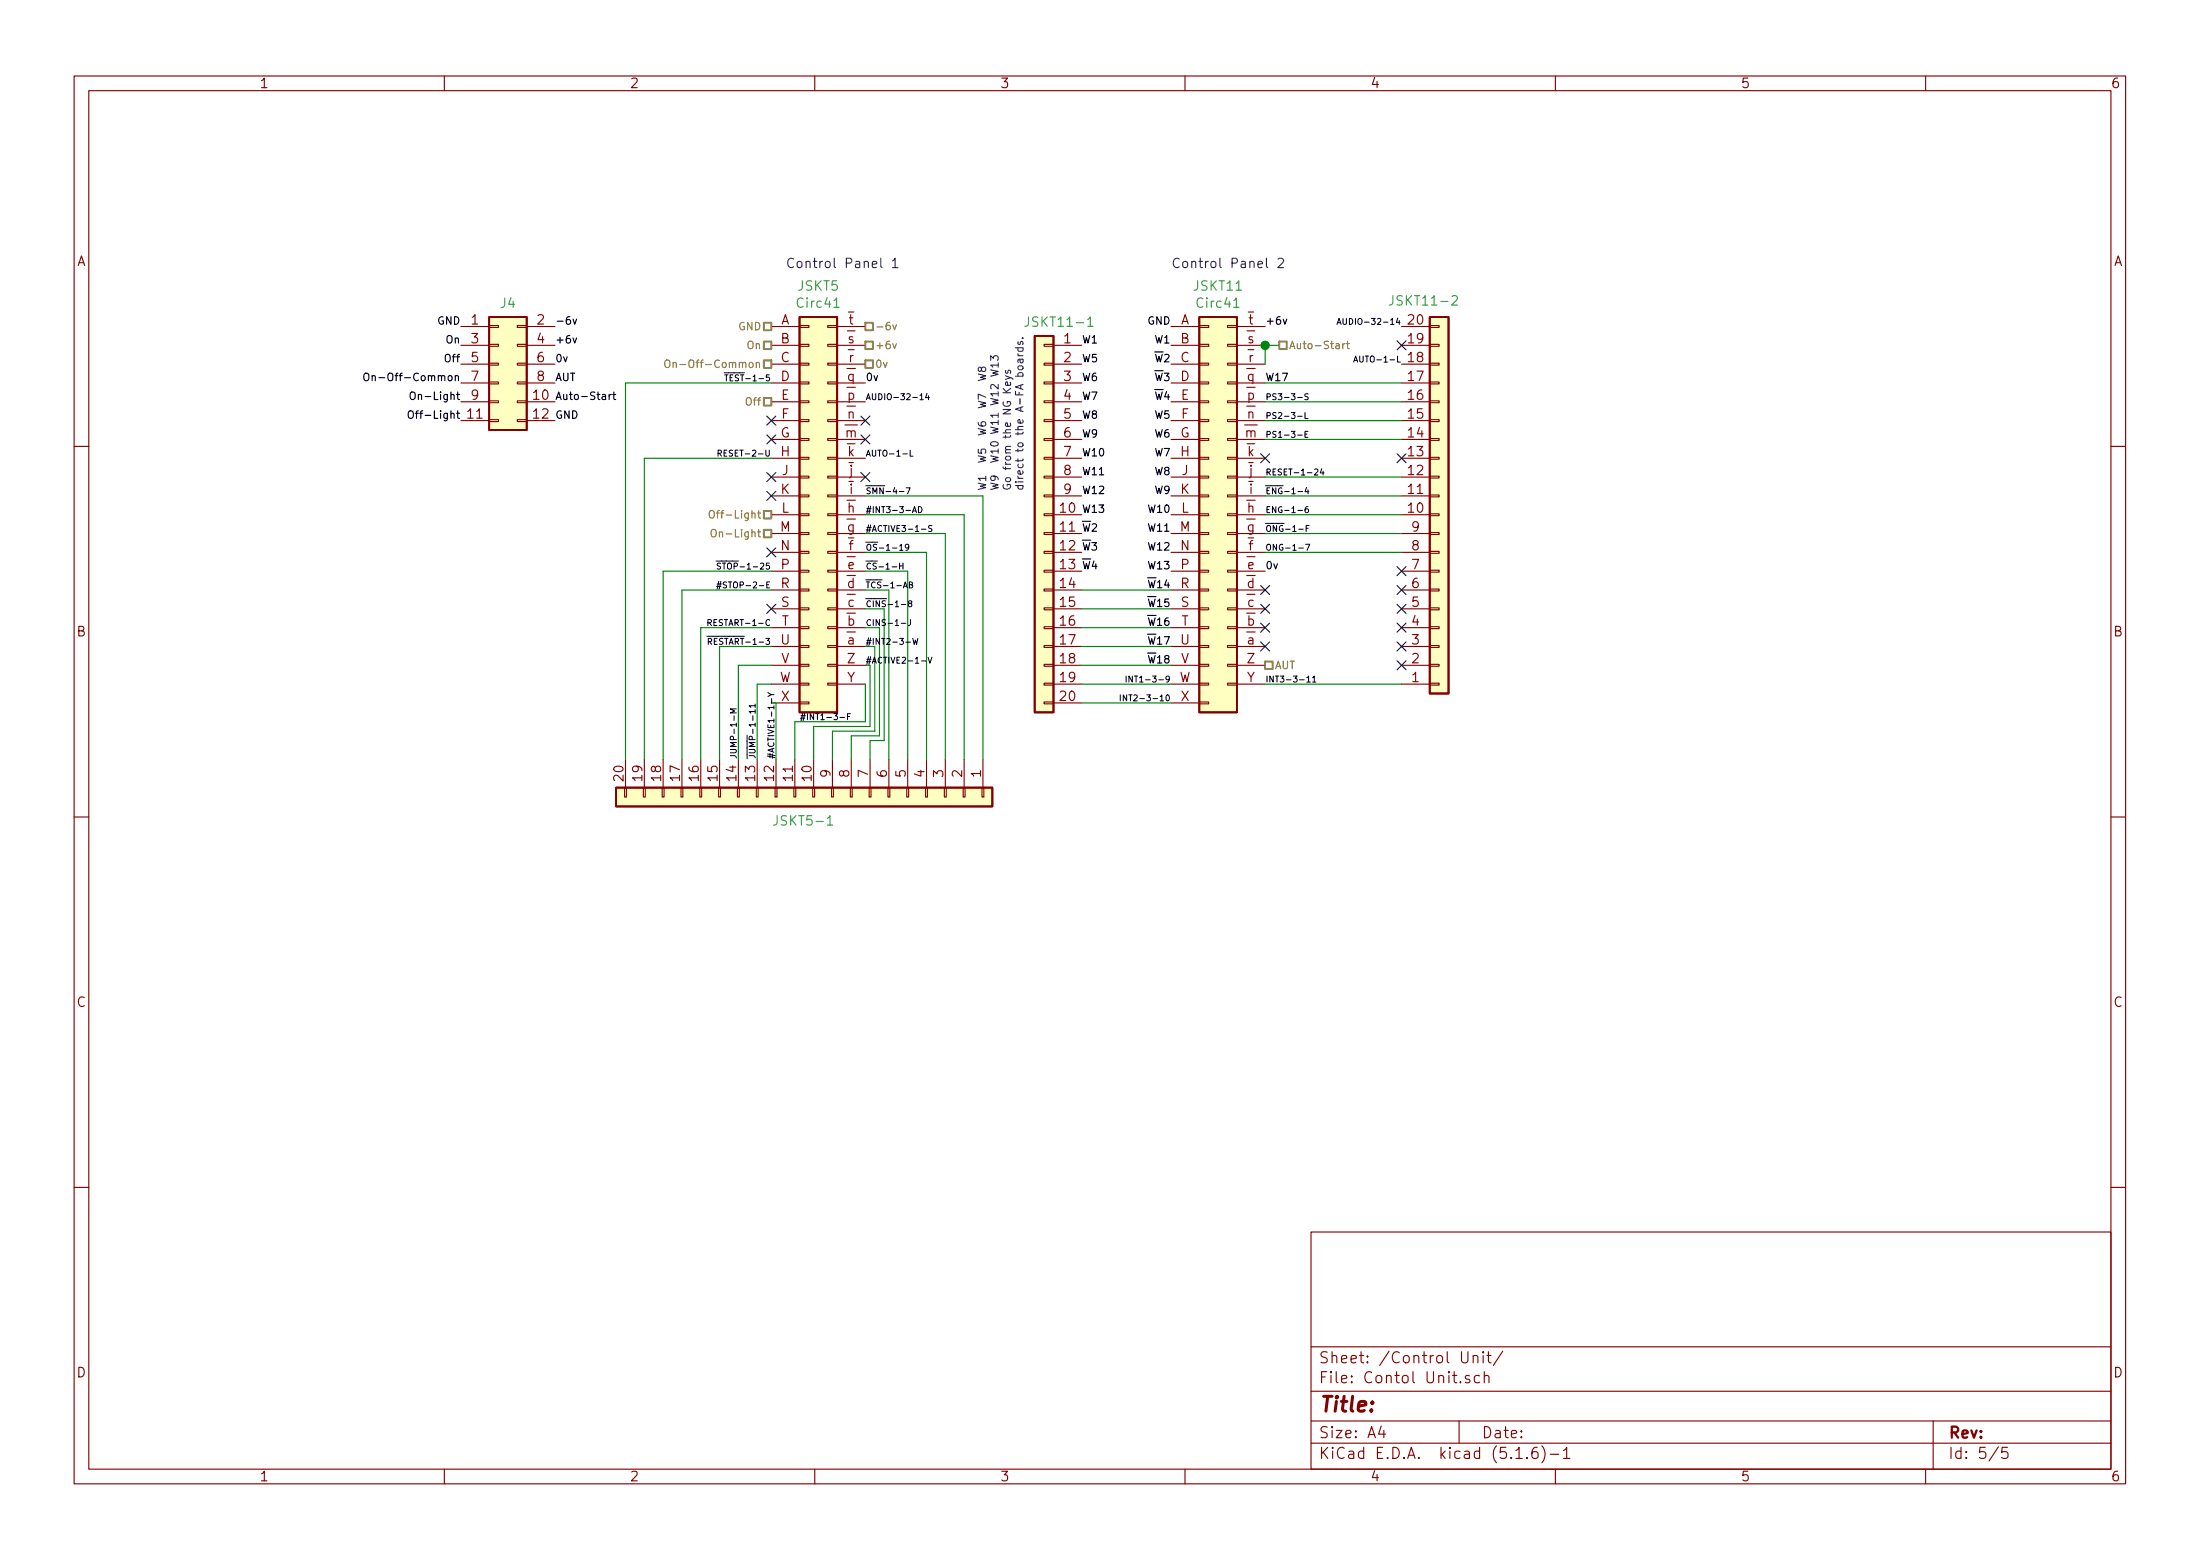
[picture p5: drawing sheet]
EESchema Schematic File Version 4
EELAYER 30 0
EELAYER END
$Descr A4 11693 8268
encoding utf-8
Sheet 5 5
Title ""
Date ""
Rev ""
Comp ""
Comment1 ""
Comment2 ""
Comment3 ""
Comment4 ""
$EndDescr
$Comp
L LSA:Circ41 JSKT5
U 1 1
P 4100 1725
F 0 "JSKT5" H 4350 1942 50  0000 C CNN
F 1 "Circ41" H 4350 1851 50  0000 C CNN
F 2 "ELLIOTT:MC41" H 4650 -275 50  0001 C CNN
F 3 "" H 4650 -275 50  0001 C CNN
	1    4100 1725
	1    0    0    -1  
$EndComp
NoConn ~ 4100 2225
NoConn ~ 4100 2325
NoConn ~ 4100 2525
NoConn ~ 4100 2625
NoConn ~ 4100 2925
NoConn ~ 4100 3225
Text Notes 4175 1425 0    50   ~ 0
Control Panel 1
NoConn ~ 4600 2225
NoConn ~ 4600 2325
NoConn ~ 4600 2525
Text Label 4600 2025 0    40   ~ 0
0v
$Comp
L LSA:Circ41 JSKT11
U 1 1
P 6225 1725
F 0 "JSKT11" H 6475 1942 50  0000 C CNN
F 1 "Circ41" H 6475 1851 50  0000 C CNN
F 2 "ELLIOTT:MC41" H 6775 -275 50  0001 C CNN
F 3 "" H 6775 -275 50  0001 C CNN
	1    6225 1725
	1    0    0    -1  
$EndComp
Text Label 6225 2225 2    40   ~ 0
W5
Text Label 6225 1725 2    40   ~ 0
GND
Text Label 6225 2325 2    40   ~ 0
W6
Text Label 6225 2425 2    40   ~ 0
W7
Text Label 6225 2525 2    40   ~ 0
W8
Text Label 6225 2625 2    40   ~ 0
W9
Text Label 6225 2725 2    40   ~ 0
W10
Text Label 6225 2825 2    40   ~ 0
W11
Text Label 6225 2925 2    40   ~ 0
W12
Text Label 6225 3025 2    40   ~ 0
W13
Text Label 6725 1725 0    40   ~ 0
+6v
Wire Wire Line
	6725 1825 6725 1925
NoConn ~ 6725 3425
NoConn ~ 6725 3325
NoConn ~ 6725 3225
NoConn ~ 6725 3125
NoConn ~ 6725 2425
Text Label 6225 1825 2    40   ~ 0
W1
Text Notes 6225 1425 0    50   ~ 0
Control Panel 2
Text Label 6225 1925 2    40   ~ 0
~W~2
Text Label 6225 2025 2    40   ~ 0
~W~3
Text Label 6225 2125 2    40   ~ 0
~W~4
Text Label 6225 3125 2    40   ~ 0
~W~14
Text Label 6225 3225 2    40   ~ 0
~W~15
Text Label 6225 3325 2    40   ~ 0
~W~16
Text Label 6225 3425 2    40   ~ 0
~W~17
Text Label 6225 3525 2    40   ~ 0
~W~18
Text Label 6725 3025 0    40   ~ 0
0v
Text Label 6725 2025 0    40   ~ 0
W17
Text HLabel 4100 1725 0    40   UnSpc ~ 0
GND
Text HLabel 4100 1825 0    40   UnSpc ~ 0
On
Text HLabel 4100 1925 0    40   UnSpc ~ 0
On-Off-Common
Text HLabel 4100 2125 0    40   UnSpc ~ 0
Off
Text HLabel 4600 1725 2    40   UnSpc ~ 0
-6v
Text HLabel 4600 1825 2    40   UnSpc ~ 0
+6v
Text HLabel 4600 1925 2    40   UnSpc ~ 0
0v
Text HLabel 4100 2725 0    40   UnSpc ~ 0
Off-Light
Text HLabel 4100 2825 0    40   UnSpc ~ 0
On-Light
Text HLabel 6725 3525 2    40   UnSpc ~ 0
AUT
$Comp
L Connector_Generic:Conn_01x20 JSKT11-1
U 1 1
P 5550 2725
F 0 "JSKT11-1" H 5468 3750 50  0000 C CNN
F 1 "~" H 5468 3751 50  0000 C CNN
F 2 "Connector_IDC:IDC-Header_2x10_P2.54mm_Vertical" H 5550 2725 50  0001 C CNN
F 3 "~" H 5550 2725 50  0001 C CNN
	1    5550 2725
	-1   0    0    -1  
$EndComp
Text HLabel 6800 1825 2    40   UnSpc ~ 0
Auto-Start
Wire Wire Line
	6800 1825 6725 1825
Connection ~ 6725 1825
Text Notes 5450 2600 1    40   ~ 0
W1  W5  W6  W7  W8\nW9  W10 W11 W12 W13\nGo from the NG Keys\ndirect to the A-FA boards.
Text Label 5750 1825 0    40   ~ 0
W1
Text Label 5750 1925 0    40   ~ 0
W5
Text Label 5750 2025 0    40   ~ 0
W6
Text Label 5750 2125 0    40   ~ 0
W7
Text Label 5750 2225 0    40   ~ 0
W8
Text Label 5750 2325 0    40   ~ 0
W9
Text Label 5750 2425 0    40   ~ 0
W10
Text Label 5750 2525 0    40   ~ 0
W11
Text Label 5750 2625 0    40   ~ 0
W12
Text Label 5750 2725 0    40   ~ 0
W13
Text Label 6225 3625 2    32   ~ 0
INT1-3-9
Text Label 6225 3725 2    32   ~ 0
INT2-3-10
Text Label 5750 2825 0    40   ~ 0
~W~2
Text Label 5750 2925 0    40   ~ 0
~W~3
Text Label 5750 3025 0    40   ~ 0
~W~4
Wire Wire Line
	5750 3125 6225 3125
Wire Wire Line
	5750 3225 6225 3225
Wire Wire Line
	5750 3425 6225 3425
Wire Wire Line
	5750 3525 6225 3525
Wire Wire Line
	6225 3625 5750 3625
Wire Wire Line
	5750 3725 6225 3725
Wire Wire Line
	5750 3325 6225 3325
$Comp
L Connector_Generic:Conn_01x20 JSKT5-1
U 1 1
P 4325 4225
F 0 "JSKT5-1" V 4450 4171 50  0000 C CNN
F 1 "~" V 4541 4171 50  0000 C CNN
F 2 "Connector_IDC:IDC-Header_2x10_P2.54mm_Vertical" H 4325 4225 50  0001 C CNN
F 3 "~" H 4325 4225 50  0001 C CNN
	1    4325 4225
	0    1    1    0   
$EndComp
Text Label 4100 2025 2    32   ~ 0
~TEST~-1-5
Wire Wire Line
	4100 2025 3325 2025
Wire Wire Line
	3325 2025 3325 4025
Text Label 4100 2425 2    32   ~ 0
RESET-2-U
Wire Wire Line
	4100 2425 3425 2425
Wire Wire Line
	3425 2425 3425 4025
Text Label 4100 3025 2    32   ~ 0
~STOP~-1-25
Wire Wire Line
	4100 3025 3525 3025
Wire Wire Line
	3525 3025 3525 4025
Text Label 4100 3125 2    32   ~ 0
#STOP-2-E
Text Label 4100 3325 2    32   ~ 0
RESTART-1-C
Text Label 4100 3425 2    32   ~ 0
~RESTART~-1-3
Text Label 3925 4025 1    32   ~ 0
JUMP-1-M
Text Label 4025 4025 1    32   ~ 0
~JUMP~-1-11
Text Label 4125 4025 1    32   ~ 0
#ACTIVE1-1-Y
Wire Wire Line
	4100 3125 3625 3125
Wire Wire Line
	3625 3125 3625 4025
Wire Wire Line
	4100 3325 3725 3325
Wire Wire Line
	3725 3325 3725 4025
Wire Wire Line
	4100 3425 3825 3425
Wire Wire Line
	3825 3425 3825 4025
Wire Wire Line
	3925 4025 3925 3525
Wire Wire Line
	3925 3525 4100 3525
Wire Wire Line
	4100 3625 4025 3625
Wire Wire Line
	4025 3625 4025 4025
Wire Wire Line
	4125 4025 4125 3725
Wire Wire Line
	4125 3725 4100 3725
Text Label 4250 3825 0    32   ~ 0
#INT1-3-F
Wire Wire Line
	4600 3625 4600 3825
Wire Wire Line
	4600 3825 4225 3825
Wire Wire Line
	4225 3825 4225 4025
Text Label 4600 3525 0    32   ~ 0
#ACTIVE2-1-V
Wire Wire Line
	4600 3525 4625 3525
Wire Wire Line
	4625 3525 4625 3850
Wire Wire Line
	4625 3850 4325 3850
Wire Wire Line
	4325 3850 4325 4025
Text Label 4600 3425 0    32   ~ 0
#INT2-3-W
Wire Wire Line
	4600 3425 4650 3425
Wire Wire Line
	4650 3425 4650 3875
Wire Wire Line
	4650 3875 4425 3875
Wire Wire Line
	4425 3875 4425 4025
Text Label 4600 3325 0    32   ~ 0
CINS-1-J
Wire Wire Line
	4600 3325 4675 3325
Wire Wire Line
	4675 3325 4675 3900
Wire Wire Line
	4675 3900 4525 3900
Wire Wire Line
	4525 3900 4525 4025
Text Label 4600 3225 0    32   ~ 0
~CINS~-1-8
Wire Wire Line
	4600 3225 4700 3225
Wire Wire Line
	4700 3225 4700 3925
Wire Wire Line
	4700 3925 4625 3925
Wire Wire Line
	4625 3925 4625 4025
Text Label 4600 3125 0    32   ~ 0
~TCS~-1-AB
Wire Wire Line
	4600 3125 4725 3125
Wire Wire Line
	4725 3125 4725 4025
Text Label 4600 3025 0    32   ~ 0
~CS~-1-H
Text Label 4600 2925 0    32   ~ 0
~OS~-1-19
Text Label 4600 2825 0    32   ~ 0
#ACTIVE3-1-S
Wire Wire Line
	4600 3025 4825 3025
Wire Wire Line
	4825 3025 4825 4025
Wire Wire Line
	4925 4025 4925 2925
Wire Wire Line
	4925 2925 4600 2925
Wire Wire Line
	4600 2825 5025 2825
Wire Wire Line
	5025 2825 5025 4025
Text Label 4600 2725 0    32   ~ 0
#INT3-3-AD
Text Label 4600 2625 0    32   ~ 0
~SMN~-4-7
Wire Wire Line
	4600 2725 5125 2725
Wire Wire Line
	5125 2725 5125 4025
Wire Wire Line
	4600 2625 5225 2625
Wire Wire Line
	5225 2625 5225 4025
$Comp
L Connector_Generic:Conn_01x20 JSKT11-2
U 1 1
P 7650 2725
F 0 "JSKT11-2" H 7568 1592 50  0000 C CNN
F 1 "~" V 7866 2671 50  0000 C CNN
F 2 "Connector_IDC:IDC-Header_2x10_P2.54mm_Vertical" H 7650 2725 50  0001 C CNN
F 3 "~" H 7650 2725 50  0001 C CNN
	1    7650 2725
	1    0    0    1   
$EndComp
Text Label 6725 3625 0    32   ~ 0
INT3-3-11
Wire Wire Line
	6725 3625 7450 3625
Wire Wire Line
	6725 2025 7450 2025
Text Label 6725 2125 0    32   ~ 0
PS3-3-S
Wire Wire Line
	6725 2125 7450 2125
Text Label 6725 2225 0    32   ~ 0
PS2-3-L
Wire Wire Line
	7450 2225 6725 2225
Text Label 6725 2325 0    32   ~ 0
PS1-3-E
Wire Wire Line
	7450 2325 6725 2325
NoConn ~ 7450 2425
NoConn ~ 7450 3025
NoConn ~ 7450 3125
NoConn ~ 7450 3225
NoConn ~ 7450 3325
NoConn ~ 7450 3425
NoConn ~ 7450 3525
Text Label 6725 2925 0    32   ~ 0
ONG-1-7
Wire Wire Line
	6725 2925 7450 2925
Text Label 6725 2825 0    32   ~ 0
~ONG~-1-F
Wire Wire Line
	6725 2825 7450 2825
Text Label 6725 2725 0    32   ~ 0
ENG-1-6
Wire Wire Line
	7450 2725 6725 2725
Text Label 6725 2625 0    32   ~ 0
~ENG~-1-4
Text Label 6725 2525 0    32   ~ 0
RESET-1-24
Wire Wire Line
	7450 2525 6725 2525
Wire Wire Line
	7450 2625 6725 2625
Text Label 4600 2425 0    32   ~ 0
AUTO-1-L
Text Label 4600 2125 0    32   ~ 0
AUDIO-32-14
Text Label 7450 1925 2    32   ~ 0
AUTO-1-L
Text Label 7450 1725 2    32   ~ 0
AUDIO-32-14
NoConn ~ 7450 1825
$Comp
L Connector_Generic:Conn_02x06_Odd_Even J4
U 1 1
P 2650 1925
F 0 "J4" H 2700 2250 50  0000 C CNN
F 1 "~" H 2700 2251 50  0000 C CNN
F 2 "Connector_IDC:IDC-Header_2x06_P2.54mm_Vertical" H 2650 1925 50  0001 C CNN
F 3 "~" H 2650 1925 50  0001 C CNN
	1    2650 1925
	1    0    0    -1  
$EndComp
Text Label 2450 1725 2    40   ~ 0
GND
Text Label 2450 1825 2    40   ~ 0
On
Text Label 2450 1925 2    40   ~ 0
Off
Text Label 2450 2025 2    40   ~ 0
On-Off-Common
Text Label 2450 2125 2    40   ~ 0
On-Light
Text Label 2450 2225 2    40   ~ 0
Off-Light
Text Label 2950 1725 0    40   ~ 0
-6v
Text Label 2950 1825 0    40   ~ 0
+6v
Text Label 2950 1925 0    40   ~ 0
0v
Text Label 2950 2025 0    40   ~ 0
AUT
Text Label 2950 2125 0    40   ~ 0
Auto-Start
Text Label 2950 2225 0    40   ~ 0
GND
$EndSCHEMATC
